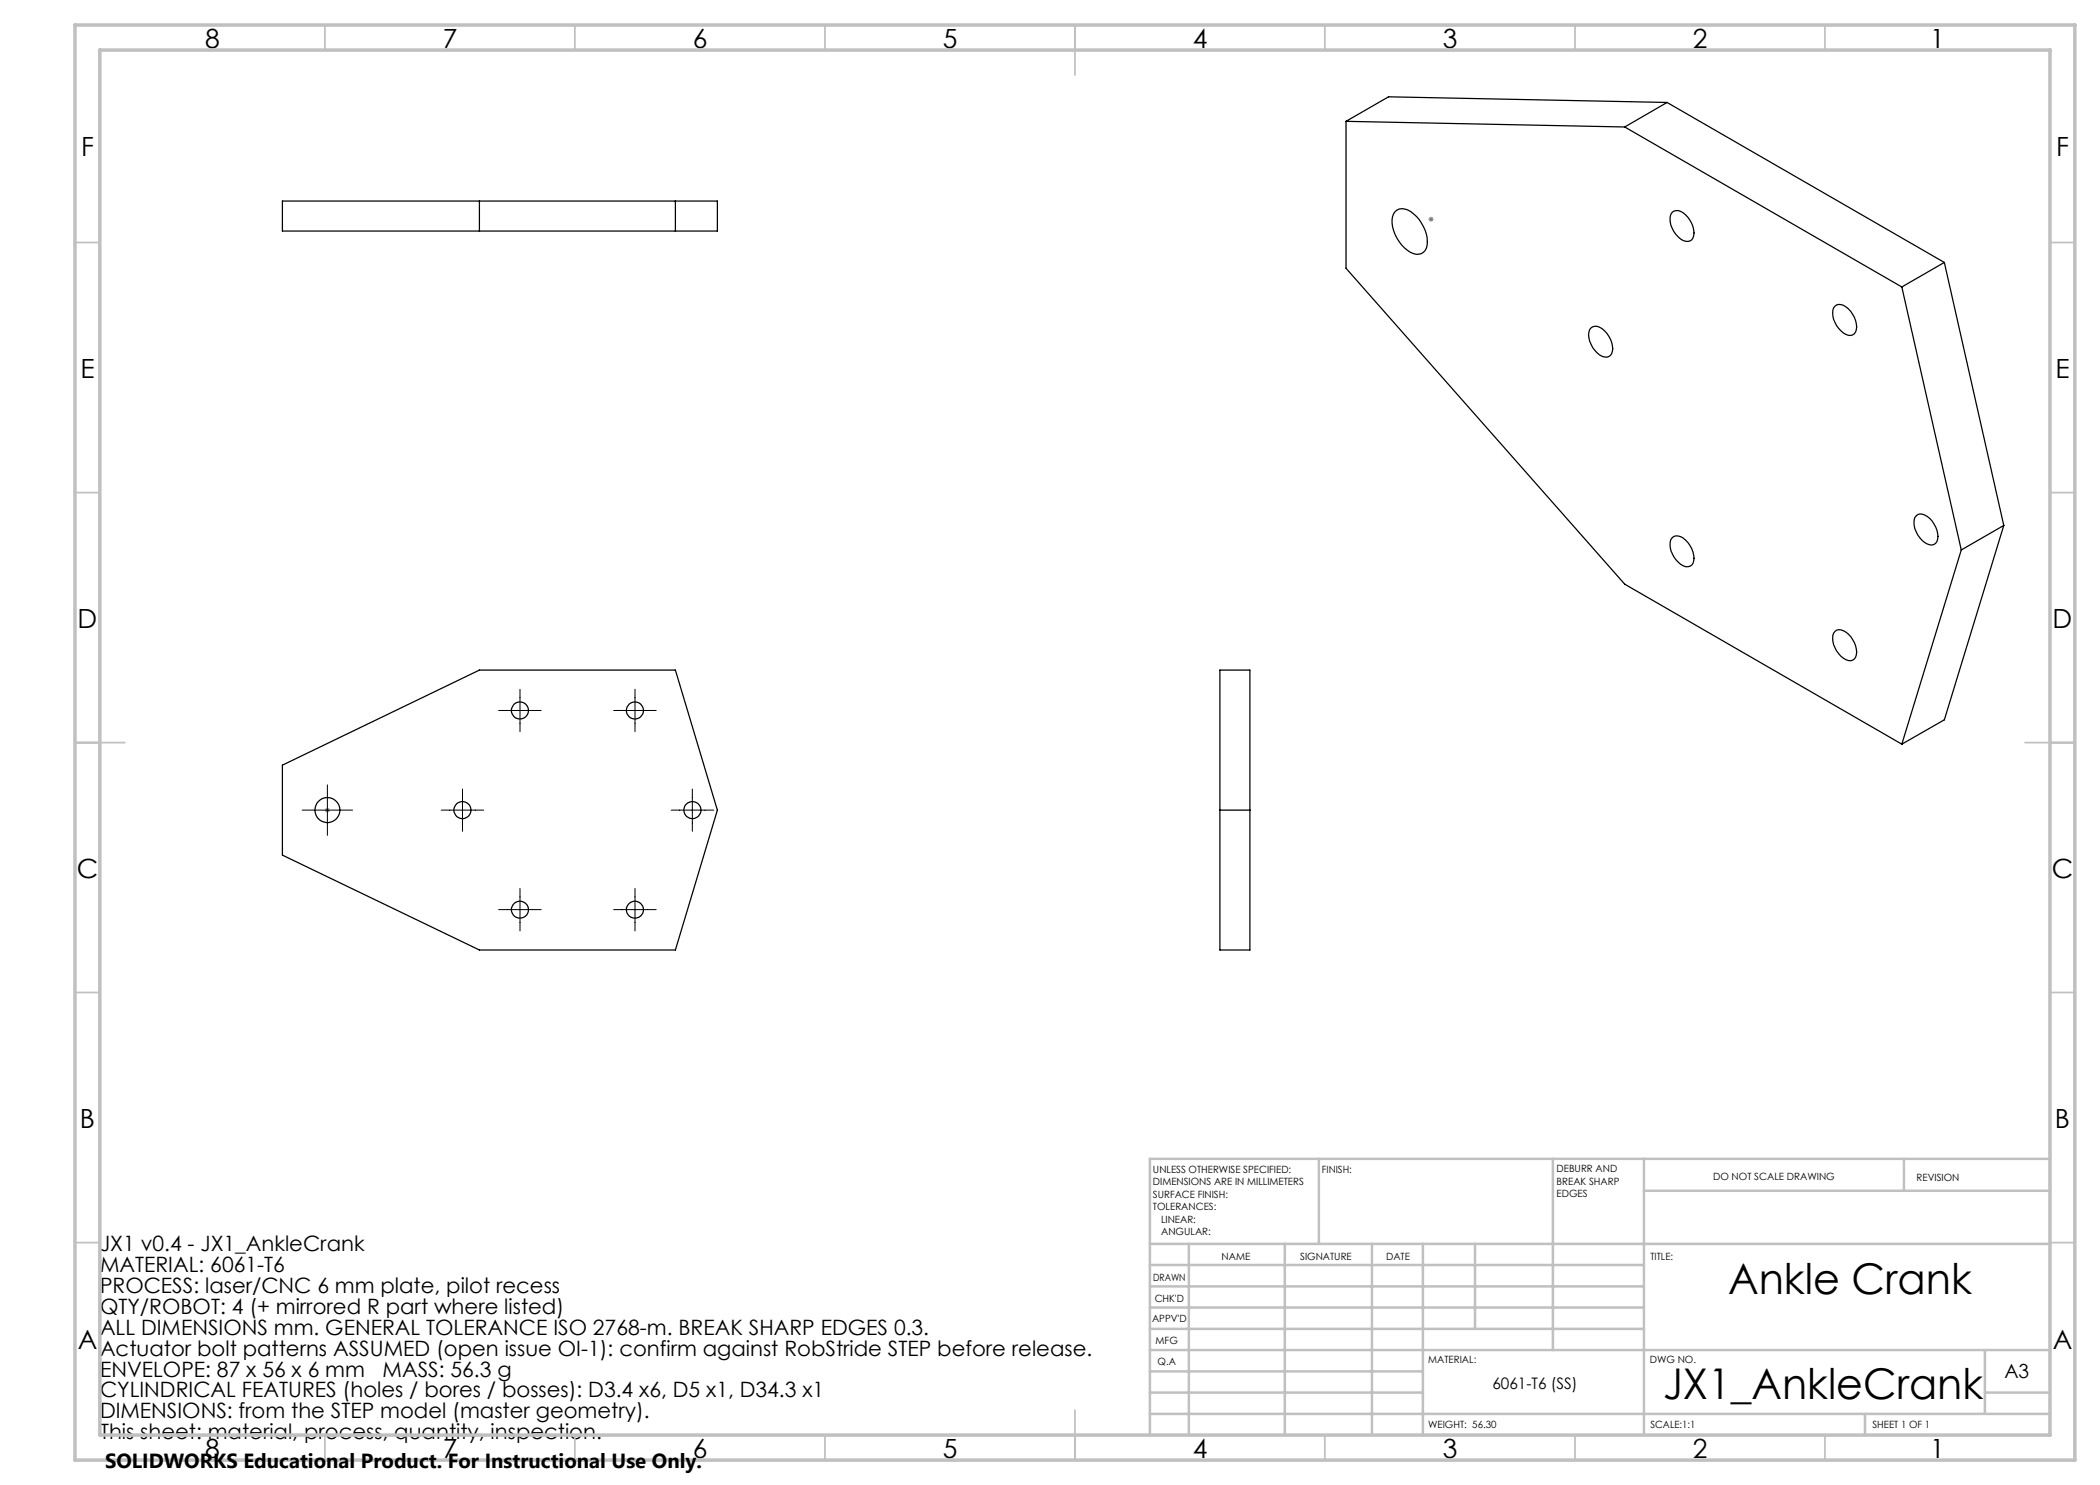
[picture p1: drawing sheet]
<svg xmlns="http://www.w3.org/2000/svg" width="420mm" height="297mm" viewBox="0 0 420 297" stroke-linecap="round" stroke-linejoin="round" font-family="sans-serif">
<g fill="none" stroke="#000" stroke-width=".25">
<path d="M269.2 24.3l55.7 1.1M269.2 24.3v29.4l55.7 63.1 55.5 32M324.9 25.4l55.5 32M333.4 20.5l-8.5 4.9M333.4 20.5l55.5 32M333.4 20.5l-55.7-1.1-8.5 4.9M56.5 40.2h87v6h-87zM95.9 40.2v6M135.1 40.2v6M279 42.3a2.33 2.33 0 0 1 3.1 0 7.4 7.4 0 0 1 3.2 7.3 2.03 2.03 0 0 1-3.2 .9 7.5 7.5 0 0 1-3.6-7.2zM334.5 42.4a1.92 1.92 0 0 1 2.6 .6 4.6 4.6 0 0 1 1.5 4.6 1.53 1.53 0 0 1-2.4 .2 4.9 4.9 0 0 1-2-5zM380.4 57.4l11.9 52.6"/>
<path d="M388.9 52.5l-8.5 4.9M388.9 52.5l11.9 52.6M318.2 65.6a1.92 1.92 0 0 1 2.7 .5 4.6 4.6 0 0 1 1.4 4.6 1.53 1.53 0 0 1-2.4 .3 5.2 5.2 0 0 1-2.1-4.6zM367 61.2a1.95 1.95 0 0 1 2.7 .6 4.6 4.6 0 0 1 1.4 4.6 1.5 1.5 0 0 1-2.4 .2 4.9 4.9 0 0 1-2-5zM334.5 107.5a1.95 1.95 0 0 1 2.6 .6 4.6 4.6 0 0 1 1.5 4.6 1.56 1.56 0 0 1-2.4 .2 4.9 4.9 0 0 1-2-5zM383.3 103.1a1.95 1.95 0 0 1 2.6 .6 4.6 4.6 0 0 1 1.5 4.6 1.5 1.5 0 0 1-2.4 .2 4.9 4.9 0 0 1-2-5zM392.3 110l-11.9 38.8M400.8 105.1l-8.5 4.9M400.8 105.1l-11.9 38.9-8.5 4.8M244 134h6v56h-6zM367 126.3a1.95 1.95 0 0 1 2.7 .5 4.6 4.6 0 0 1 1.4 4.6 1.5 1.5 0 0 1-2.4 .3 4.9 4.9 0 0 1-2-5.1zM56.5 153l39.4-19h39.2l8.4 28-8.4 28h-39.2l-39.4-19z"/>
<path d="M244 162h6"/>
<circle cx="104" cy="142.1" r="1.71"/>
<circle cx="127" cy="142.1" r="1.71"/>
<circle cx="65.5" cy="162" r="2.51"/>
<circle cx="92.5" cy="162" r="1.7"/>
<circle cx="138.5" cy="162" r="1.7"/>
<circle cx="104" cy="181.9" r="1.7"/>
<circle cx="127" cy="181.9" r="1.7"/>
</g>
<path d="M285.7 43.8h1M285.9 43.5l.7 .7M286.2 43.4v.9M286.6 43.5l-.7 .7M65 162h1M65.1 161.7l.7 .7M65.5 161.5v1M65.8 161.7l-.7 .7" fill="none" stroke="#808080" stroke-width=".2"/>
<g fill="none" stroke="#c0c0c0" stroke-width=".35">
<path d="M65 5v5M115 5v5M165 5v5M215 5v10M265 5v5M315 5v5M365 5v5M15 48.5h5M410 48.5h5M15 98.5h5M410 98.5h5M15 148.5h10"/>
<path d="M405 148.5h10M15 198.5h5M410 198.5h5M15 248.5h5M410 248.5h5M65 287v5M115 287v5M165 287v5M215 282v10M265 287v5M315 287v5M365 287v5"/>
</g>
<g fill="none" stroke="#c0c0c0" stroke-width=".5">
<path d="M263.8 231.8v17M310.6 231.8v38.2M328.8 231.8v55.2M328.8 238.2h81.2M380.8 231.8v6.4M410 231.8h-180v55.2M230 248.8h180M230 257.3h98.8M230 253h98.8M237.8 248.8v38.2M257 248.8v38.2M274.4 248.8v38.2"/>
<path d="M284.6 248.8v38.2M295 248.8v17M230 265.8h98.8M230 261.5h98.8M230 278.5h54.6M230 274.3h54.6M230 270h180M397 278.5h13M397 270v12.8M230 282.8h180M373 282.8v4.2"/>
</g>
<path d="M15 5h400v287h-400zM20 10h390v277h-390z" fill="none" stroke="#c0c0c0" stroke-width=".7"/>
<g fill="none" stroke="#000" stroke-width=".2">
<path d="M104 137.9v8.4M127 137.9v8.4M65.5 157v10.1M92.5 157.8v8.5M99.7 142.1h8.5M122.7 142.1h8.5M138.5 157.8v8.5M60.4 162h10.1M88.2 162h8.5M104 177.7v8.5M127 177.7v8.5M134.2 162h8.5"/>
<path d="M99.7 181.9h8.5M122.7 181.9h8.5"/>
</g>
<g font-size="8.5">
<text x="345.6" y="258.8">Ankle Crank</text>
<text x="332.6" y="279.7">JX1_AnkleCrank</text>
</g>
<g font-size="5.3">
<text x="41" y="9.5">8</text>
<text x="88.5" y="9.5">7</text>
<text x="138.5" y="9.5">6</text>
<text x="188.5" y="9.5">5</text>
<text x="238.5" y="9.5">4</text>
<text x="288.5" y="9.5">3</text>
<text x="338.5" y="9.5">2</text>
<text x="386" y="9.5">1</text>
<text x="16.2" y="31.2">F</text>
<text x="411.2" y="31.2">F</text>
<text x="16.1" y="75.5">E</text>
<text x="411.1" y="75.5">E</text>
<text x="15.5" y="125.5">D</text>
<text x="410.5" y="125.5">D</text>
<text x="15.4" y="175.5">C</text>
<text x="410.4" y="175.5">C</text>
<text x="16" y="225.5">B</text>
<text x="411" y="225.5">B</text>
<text x="15.5" y="269.7">A</text>
<text x="410.5" y="269.7">A</text>
<text x="41" y="291.5">8</text>
<text x="88.5" y="291.5">7</text>
<text x="138.5" y="291.5">6</text>
<text x="188.5" y="291.5">5</text>
<text x="238.5" y="291.5">4</text>
<text x="288.5" y="291.5">3</text>
<text x="338.5" y="291.5">2</text>
<text x="386" y="291.5">1</text>
</g>
<g font-size="4.2">
<text x="20" y="250.3">JX1 v0.4 - JX1_AnkleCrank</text>
<text x="20" y="254.4">MATERIAL: 6061-T6</text>
<text x="20" y="258.6">PROCESS: laser/CNC 6 mm plate, pilot recess</text>
<text x="20" y="262.8">QTY/ROBOT: 4 (+ mirrored R part where listed)</text>
<text x="20" y="267">ALL DIMENSIONS mm. GENERAL TOLERANCE ISO 2768-m. BREAK SHARP EDGES 0.3.</text>
<text x="20" y="271.1">Actuator bolt patterns ASSUMED (open issue OI-1): confirm against RobStride STEP before release.</text>
<text x="20" y="275.3">ENVELOPE: 87 x 56 x 6 mm</text>
<text x="76.5" y="275.3">MASS: 56.3 g</text>
<text x="20" y="279.5">CYLINDRICAL FEATURES (holes / bores / bosses): D3.4 x6, D5 x1, D34.3 x1</text>
<text x="20" y="283.7">DIMENSIONS: from the STEP model (master geometry).</text>
<text x="20" y="287.8">This sheet: material, process, quantity, inspection.</text>
</g>
<text font-size="4.1" x="21" y="293.7">SOLIDWORKS Educational Product. For Instructional Use Only.</text>
<text font-size="3.9" x="400.9" y="275.5">A3</text>
<text font-size="3.2" x="298.5" y="277.9">6061-T6 (SS)</text>
<g font-size="2">
<text x="230.6" y="234.6">UNLESS OTHERWISE SPECIFIED:</text>
<text x="230.6" y="237.1">DIMENSIONS ARE IN MILLIMETERS</text>
<text x="230.6" y="239.6">SURFACE FINISH:</text>
<text x="264.4" y="234.6">FINISH:</text>
<text x="311.3" y="234.5">DEBURR AND</text>
<text x="311.3" y="237">BREAK SHARP</text>
<text x="311.3" y="239.5">EDGES</text>
<text x="342.6" y="236">DO NOT SCALE DRAWING</text>
<text x="383.3" y="236.2">REVISION</text>
<text x="230.6" y="242.1">TOLERANCES:</text>
<text x="232.2" y="244.6">LINEAR:</text>
<text x="232.2" y="247.1">ANGULAR:</text>
<text x="244.3" y="252">NAME</text>
<text x="260" y="251.9">SIGNATURE</text>
<text x="277.2" y="251.9">DATE</text>
<text x="330.1" y="251.9">TITLE:</text>
<text x="230.6" y="256.1">DRAWN</text>
<text x="230.9" y="260.3">CHK'D</text>
<text x="230.4" y="264.4">APPV'D</text>
<text x="231.1" y="268.8">MFG</text>
<text x="231.5" y="273">Q.A</text>
<text x="285.6" y="272.5">MATERIAL:</text>
<text x="330" y="272.5">DWG NO.</text>
<text x="285.6" y="285.5">WEIGHT: 56.30</text>
<text x="330.1" y="285.6">SCALE:1:1</text>
<text x="374.5" y="285.6">SHEET 1 OF 1</text>
</g>
</svg>
